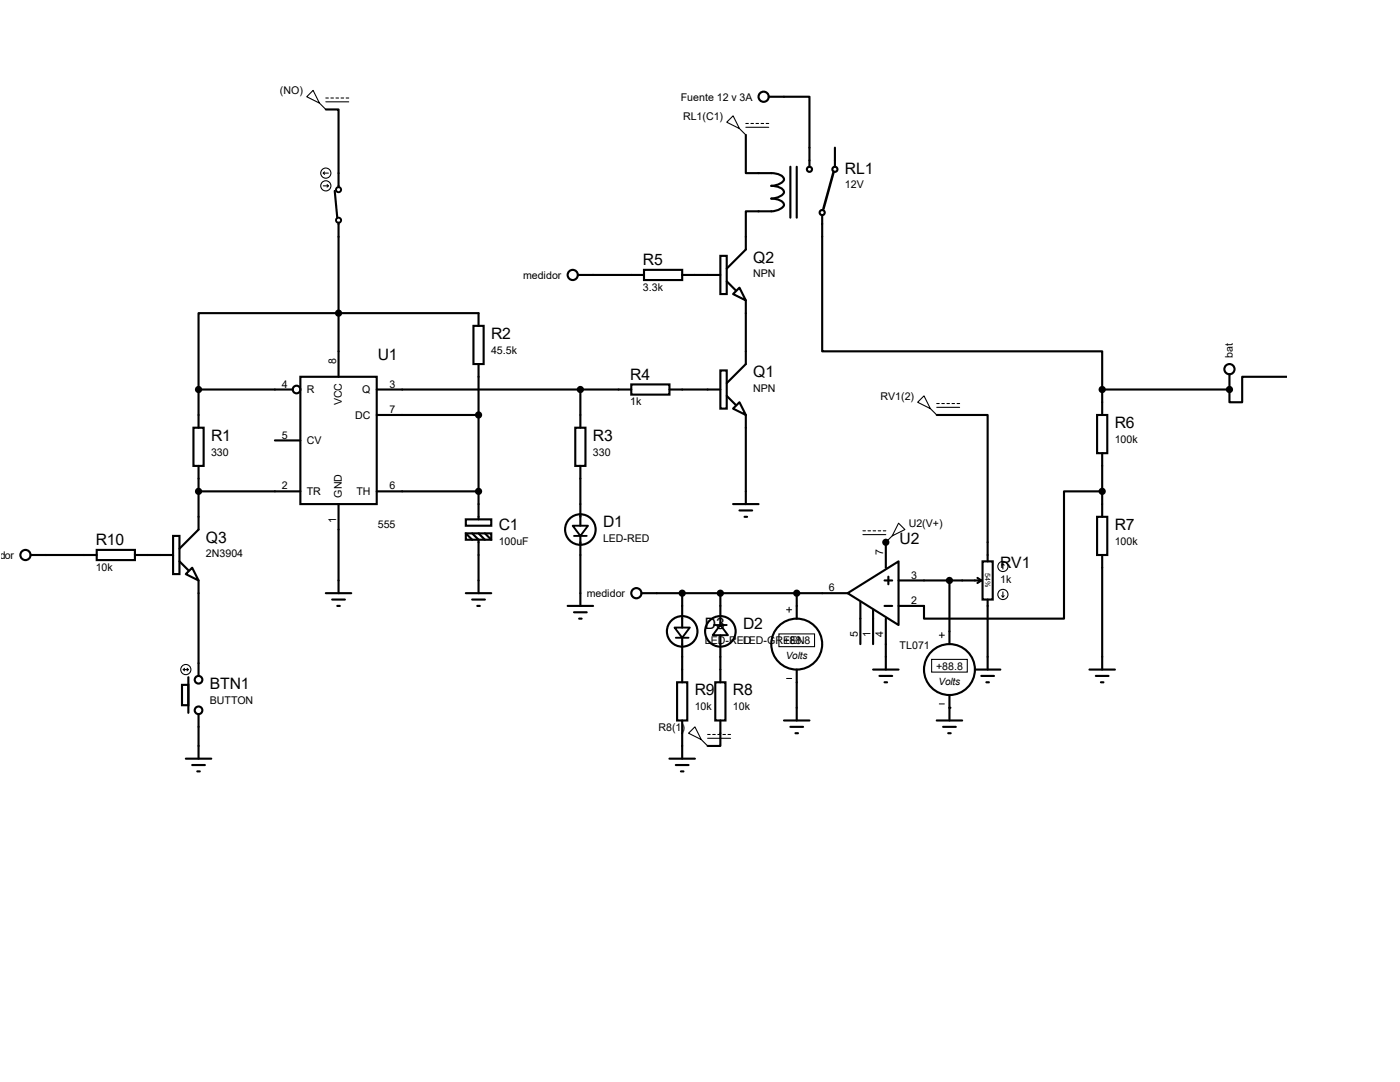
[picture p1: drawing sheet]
<svg xmlns="http://www.w3.org/2000/svg" width="279mm" height="216mm" viewBox="0 0 279 216" stroke-linecap="round" stroke-linejoin="round" font-family="sans-serif">
<g fill="none" stroke="#000" stroke-width=".42">
<path d="M153.4 19.3h8.1v14M65 21.8h2.6v15.5M66.8 38.1l.5 5.3M148.8 26.9v7.6h2.6a8.5 8.5 0 0 1 4.3 .4 .88 .88 0 0 1 .8 .9 .88 .88 0 0 1-.8 .8l-1.8 .5a2.31 2.31 0 0 1 2.6 1.3 2.69 2.69 0 0 1-2.6 1.2 2.31 2.31 0 0 1 2.6 1.3 2.69 2.69 0 0 1-2.6 1.3h-5.1v7.6l-3.8 3.8M157.7 33.3v10.1M159 33.3v10.1M166.6 29.5v3.8M67.6 44.4v30.8M115.3 54.9h13.2M128.5 53.8h7.6v2.1h-7.6zM136.1 54.9h7.7M143.8 51.1h1.2v7.6h-1.2z"/>
<path d="M145 56.1l1.8 1.8M146.3 58.7l1.3-1.3 1.2 2.5zM148.8 59.9v12.7l-3.8 3.9M164.1 42.9v27.2h55.9v7.6M39.6 77.7v7.6M39.6 77.7h18.8M59.9 75.2h15.3v25.4h-15.3zM75.2 77.7h50.8M94.5 65h2v7.6h-2zM95.5 65v-2.5h-55.9v15.2M95.5 72.6v31M115.8 77.7v7.6"/>
<path d="M126 76.7h7.6v2h-7.6zM133.6 77.7h10.2M143.8 73.9h1.2v7.6h-1.2zM145 79l1.8 1.8M220 77.7h25.4M220 77.7v5.1M245.4 74.7v3M256.9 75.2h-9v5.1h-2.5v-2.6M38.6 85.3h2v7.7h-2zM39.6 98h20.3M39.6 93v12.7l-3.8 3.8M54.9 87.9h5"/>
<path d="M75.2 82.8h20.3M75.2 98h20.3M114.8 85.3h2v7.7h-2zM115.8 93v11.9M147.6 80.3l1.2 2.5-2.5-1.3zM148.8 82.8v17.8M186.9 82.8h10.2v29.2M218.9 82.8h2.1v7.6h-2.1zM220 98h-7.7v25.4h-27.9v-2.5h-5.1M220 90.4v12.7M6.1 110.7h13.2M19.3 109.7h7.6v2.1h-7.6z"/>
<path d="M26.9 110.7h7.6M34.5 106.9h1.3v7.7h-1.3zM35.8 112l1.8 1.8M37.1 114.6l1.3-1.3 1.2 2.5zM39.6 115.8v19.1M65 118.4h5.1M66.3 119.6h2.5M67.6 100.6v17.8M93 103.6h5v1.3h-5zM93 106.4h5v1.3h-5zM93 118.4h5M93 106.4l1.2 1.3"/>
<path d="M94.2 106.4l1.3 1.3v10.7M94.2 119.6h2.6M95.5 106.4l1.3 1.3M96.8 106.4l1.2 1.3M115.8 106.9v14M128 118.4h41.2M136.1 118.4v6.8M143.8 118.4v6.3M146.3 100.6h5.1M147.6 101.9h2.5M148.6 103.1h.5M159 118.4v5"/>
<path d="M169.2 118.4l10.1-6.4v12.7zM176.5 115.8h1.6M176.8 108.2v5.1M177.3 115.1v1.5M179.3 115.8h16.5M189.5 115.8v12.7M195.1 115.3l.7 .5M195.8 115.8l-.7 .5M196.1 112h2v7.6h-2zM197.1 119.6v14M218.9 103.1h2.1v7.6h-2.1zM220 110.7v22.9"/>
<path d="M36.3 136.7h1.3v4h-1.3zM37.6 135.1v7.1M67.3 120.9h.5M95.2 120.9h.6M113.3 120.9h5.1M114.6 122.2h2.5M115.6 123.4h.5M135.1 136.1h2.1v7.7h-2.1zM136.1 127.3v8.8M142.7 136.1h2.1v7.7h-2.1zM143.8 126.7v9.4M159 133.6v10.2"/>
<path d="M171.7 120.1v8.4M174.2 121.7v6.8M174.2 133.6h5.1M175.5 134.9h2.6M176.5 120.9h1.6M176.5 136.1h.5M176.8 123.4v10.2M189.5 138.7v5.1M194.6 133.6h5M195.8 134.9h2.6M196.8 136.1h.6M217.4 133.6h5.1"/>
<path d="M218.7 134.9h2.5M219.7 136.1h.5M37.1 151.4h5.1M38.4 152.7h2.5M39.4 153.9h.5M39.6 142.5v8.9M133.6 151.4h5.1M134.9 152.7h2.5M135.9 153.9h.5M136.1 143.8v7.6M143.8 143.8v5h-2.6M156.5 143.8h5"/>
<path d="M157.7 145h2.6M158.7 146.3h.6M186.9 143.8h5.1M188.2 145h2.6M189.2 146.3h.5"/>
<circle cx="152.4" cy="19.3" r="1.02"/>
<circle cx="161.5" cy="33.8" r=".51"/>
<circle cx="166.6" cy="33.8" r=".51"/>
<circle cx="114.3" cy="54.9" r="1.02"/>
<circle cx="164.1" cy="42.4" r=".51"/>
<circle cx="59.2" cy="77.7" r=".76"/>
<circle cx="245.4" cy="73.7" r="1.02"/>
<circle cx="5.1" cy="110.7" r="1.02"/>
<circle cx="115.8" cy="105.7" r="3"/>
<circle cx="127" cy="118.4" r="1.02"/>
<circle cx="39.6" cy="135.6" r=".76"/>
<circle cx="136.1" cy="126" r="3"/>
<circle cx="143.8" cy="126" r="3"/>
<circle cx="159" cy="128.5" r="5.1"/>
<circle cx="189.5" cy="133.6" r="5.1"/>
<circle cx="39.6" cy="141.7" r=".76"/>
</g>
<g fill="#000">
<circle cx="245.4" cy="77.7" r=".21"/>
<circle cx="176.8" cy="108.2" r=".21"/>
<circle cx="189.5" cy="141.2" r=".21"/>
</g>
<g fill="none" stroke="#000" stroke-width=".21">
<path d="M61.2 19.3l1.3-1.3 1.3 2.6zM65 19.6h.5M66 19.6h.5M67.1 19.6h.5M68.1 19.6h.5M69.1 19.6h.5M63.8 20.6l1.2 1.2M64.5 37.1h1M64.5 34.5l.3 .3M64.5 34.5h1M64.8 34.3l-.3 .2M65 20.3h4.6"/>
<path d="M65.3 36.8l.2 .3M65.5 37.1l-.2 .2M145 24.4l1.3-1.3 1.3 2.6zM147.6 25.7l1.2 1.2M148.8 24.6h.6M148.8 25.4h4.6M149.9 24.6h.5M150.9 24.6h.5M151.9 24.6h.5M152.9 24.6h.5M183.1 80.3l1.3-1.3 1.3 2.5zM185.7 81.5l1.2 1.3"/>
<path d="M186.9 80.5h.6M186.9 81.3h4.6M188 80.5h.5M189 80.5h.5M190 80.5h.5M191 80.5h.5M172.2 105.9h.5M172.2 106.7h4.6M173.2 105.9h.5M174.2 105.9h.6M175.3 105.9h.5M176.3 105.9h.5"/>
<path d="M178.1 106.9l-1.3 1.3M179.3 104.4l1.3 1.3-2.5 1.2zM199.9 118.9l.3 .2M200.2 112.5l.2 .3M200.2 112.5l-.3 .3M200.2 112.5v1M200.2 118.1v1M200.4 118.9l-.2 .2M36.6 133.6h1M36.6 133.6l.2 .3M36.8 133.3l-.2 .3M37.3 133.3l.3 .3"/>
<path d="M37.6 133.6l-.3 .3M155.4 126.5h7.2v2.5h-7.2zM185.9 131.6h7.1v2.5h-7.1zM138.7 145l1.3 2.6-2.6-1.3zM140 147.6l1.2 1.2M141.2 146.6h.5M141.2 147.3h4.6M142.2 146.6h.5M143.3 146.6h.5M144.3 146.6h.5M145.3 146.6h.5"/>
<circle cx="65" cy="37.1" r="1.02"/>
<circle cx="65" cy="34.5" r="1.02"/>
<circle cx="200.2" cy="113" r="1.02"/>
<circle cx="200.2" cy="118.6" r="1.02"/>
<circle cx="37.1" cy="133.6" r="1.02"/>
</g>
<g fill="#000" stroke="#000" stroke-width=".42">
<circle cx="39.6" cy="77.7" r=".51"/>
<circle cx="67.6" cy="62.5" r=".51"/>
<circle cx="115.8" cy="77.7" r=".51"/>
<circle cx="220" cy="77.7" r=".51"/>
<circle cx="245.4" cy="77.7" r=".51"/>
<circle cx="39.6" cy="98" r=".51"/>
<circle cx="95.5" cy="98" r=".51"/>
<circle cx="95.5" cy="82.8" r=".51"/>
<circle cx="220" cy="98" r=".51"/>
<circle cx="136.1" cy="118.4" r=".51"/>
<circle cx="143.8" cy="118.4" r=".51"/>
<circle cx="159" cy="118.4" r=".51"/>
<circle cx="176.8" cy="108.2" r=".51"/>
<circle cx="189.5" cy="115.8" r=".51"/>
</g>
<g fill="none" stroke="#000" stroke-width=".38">
<path d="M114.3 104.9h3l-1.5 2zM114.6 106.9h2.5M134.6 125.2h3.1l-1.6 2.1zM134.9 127.3h2.5M142.5 124.7h2.5M143.8 124.7l1.5 2h-3.1z"/>
<circle cx="67.6" cy="37.8" r=".51"/>
<circle cx="67.6" cy="43.9" r=".51"/>
</g>
<path d="M166.4 34.3l-2.1 7.4" fill="none" stroke="#000" stroke-width=".51"/>
<path d="M157 121.7h1M157 135.4h1M157.5 121.2v1M187.5 126.7h1M188 126.2v1.1M187.5 140.5h1" fill="none" stroke="#000" stroke-width=".2"/>
<g font-size="3.1">
<text x="168.6" y="34.6">RL1</text>
<text x="128.3" y="53">R5</text>
<text x="150.3" y="52.4">Q2</text>
<text x="75.4" y="71.8">U1</text>
<text x="98" y="67.6">R2</text>
<text x="125.8" y="75.8">R4</text>
<text x="150.3" y="75.3">Q1</text>
<text x="42.1" y="88">R1</text>
<text x="118.3" y="88">R3</text>
<text x="222.5" y="85.4">R6</text>
<text x="99.5" y="105.7">C1</text>
<text x="120.4" y="105.2">D1</text>
<text x="222.5" y="105.7">R7</text>
<text x="19.1" y="108.8">R10</text>
<text x="41.1" y="108.3">Q3</text>
<text x="179.5" y="108.6">U2</text>
<text x="199.6" y="113.4">RV1</text>
<text x="140.7" y="125.6">D3</text>
<text x="148.3" y="125.6">D2</text>
<text x="41.9" y="137.5">BTN1</text>
<text x="138.6" y="138.8">R9</text>
<text x="146.3" y="138.8">R8</text>
</g>
<g font-size="2.1">
<text x="55.9" y="18.8">(NO)</text>
<text x="135.8" y="20.1">Fuente 12 v 3A</text>
<text x="136.3" y="23.9">RL1(C1)</text>
<text x="168.6" y="37.5">12V</text>
<text x="104.4" y="55.6">medidor</text>
<text x="128.3" y="58">3.3k</text>
<text x="150.3" y="55.3">NPN</text>
<text x="98" y="70.6">45.5k</text>
<text x="246" y="71.4" transform="rotate(-90 246 71.4)">bat</text>
<text x="56.2" y="77.3">4</text>
<text x="67.1" y="72.6" transform="rotate(-90 67.1 72.6)">8</text>
<text x="77.7" y="77.3">3</text>
<text x="61.2" y="78.5">R</text>
<text x="68.2" y="80.9" transform="rotate(-90 68.2 80.9)">VCC</text>
<text x="70.9" y="83.6">DC</text>
<text x="72.3" y="78.5">Q</text>
<text x="77.7" y="82.4">7</text>
<text x="125.8" y="80.9">1k</text>
<text x="150.3" y="78.2">NPN</text>
<text x="175.7" y="79.8">RV1(2)</text>
<text x="56.2" y="87.5">5</text>
<text x="61.2" y="88.6">CV</text>
<text x="222.5" y="88.3">100k</text>
<text x="42.1" y="90.9">330</text>
<text x="118.3" y="90.9">330</text>
<text x="56.2" y="97.7">2</text>
<text x="61.2" y="98.8">TR</text>
<text x="68.2" y="99.3" transform="rotate(-90 68.2 99.3)">GND</text>
<text x="71.1" y="98.8">TH</text>
<text x="77.7" y="97.7">6</text>
<text x="67.1" y="104.3" transform="rotate(-90 67.1 104.3)">1</text>
<text x="75.4" y="105.3">555</text>
<text x="181.4" y="105.2">U2(V+)</text>
<text x="-.7" y="111.5">idor</text>
<text x="19.1" y="113.9">10k</text>
<text x="41.1" y="111.2">2N3904</text>
<text x="99.5" y="108.7">100uF</text>
<text x="120.4" y="108.2">LED-RED</text>
<text x="176.3" y="110.7" transform="rotate(-90 176.3 110.7)">7</text>
<text x="222.5" y="108.7">100k</text>
<text x="117.1" y="119.1">medidor</text>
<text x="165.4" y="118">6</text>
<text x="181.9" y="115.4">3</text>
<text x="199.6" y="116.3">1k</text>
<text x="181.9" y="120.5">2</text>
<text x="140.7" y="128.5">LED-RED</text>
<text x="148.3" y="128.5">LED-GREEN</text>
<text x="156.3" y="128.5">+88.8</text>
<text x="171.2" y="127.2" transform="rotate(-90 171.2 127.2)">5</text>
<text x="173.7" y="127.2" transform="rotate(-90 173.7 127.2)">1</text>
<text x="176.3" y="127.2" transform="rotate(-90 176.3 127.2)">4</text>
<text x="179.5" y="129.4">TL071</text>
<text x="186.8" y="133.6">+88.8</text>
<text x="41.9" y="140.4">BUTTON</text>
<text x="138.6" y="141.7">10k</text>
<text x="146.3" y="141.7">10k</text>
<text x="131.4" y="145.8">R8(1)</text>
</g>
<g font-size="2">
<text x="156.8" y="131.5">Volts</text>
<text x="187.3" y="136.6">Volts</text>
</g>
<text font-size="1.4" x="196.6" y="114.4" transform="rotate(90 196.6 114.4)">54%</text>
</svg>
